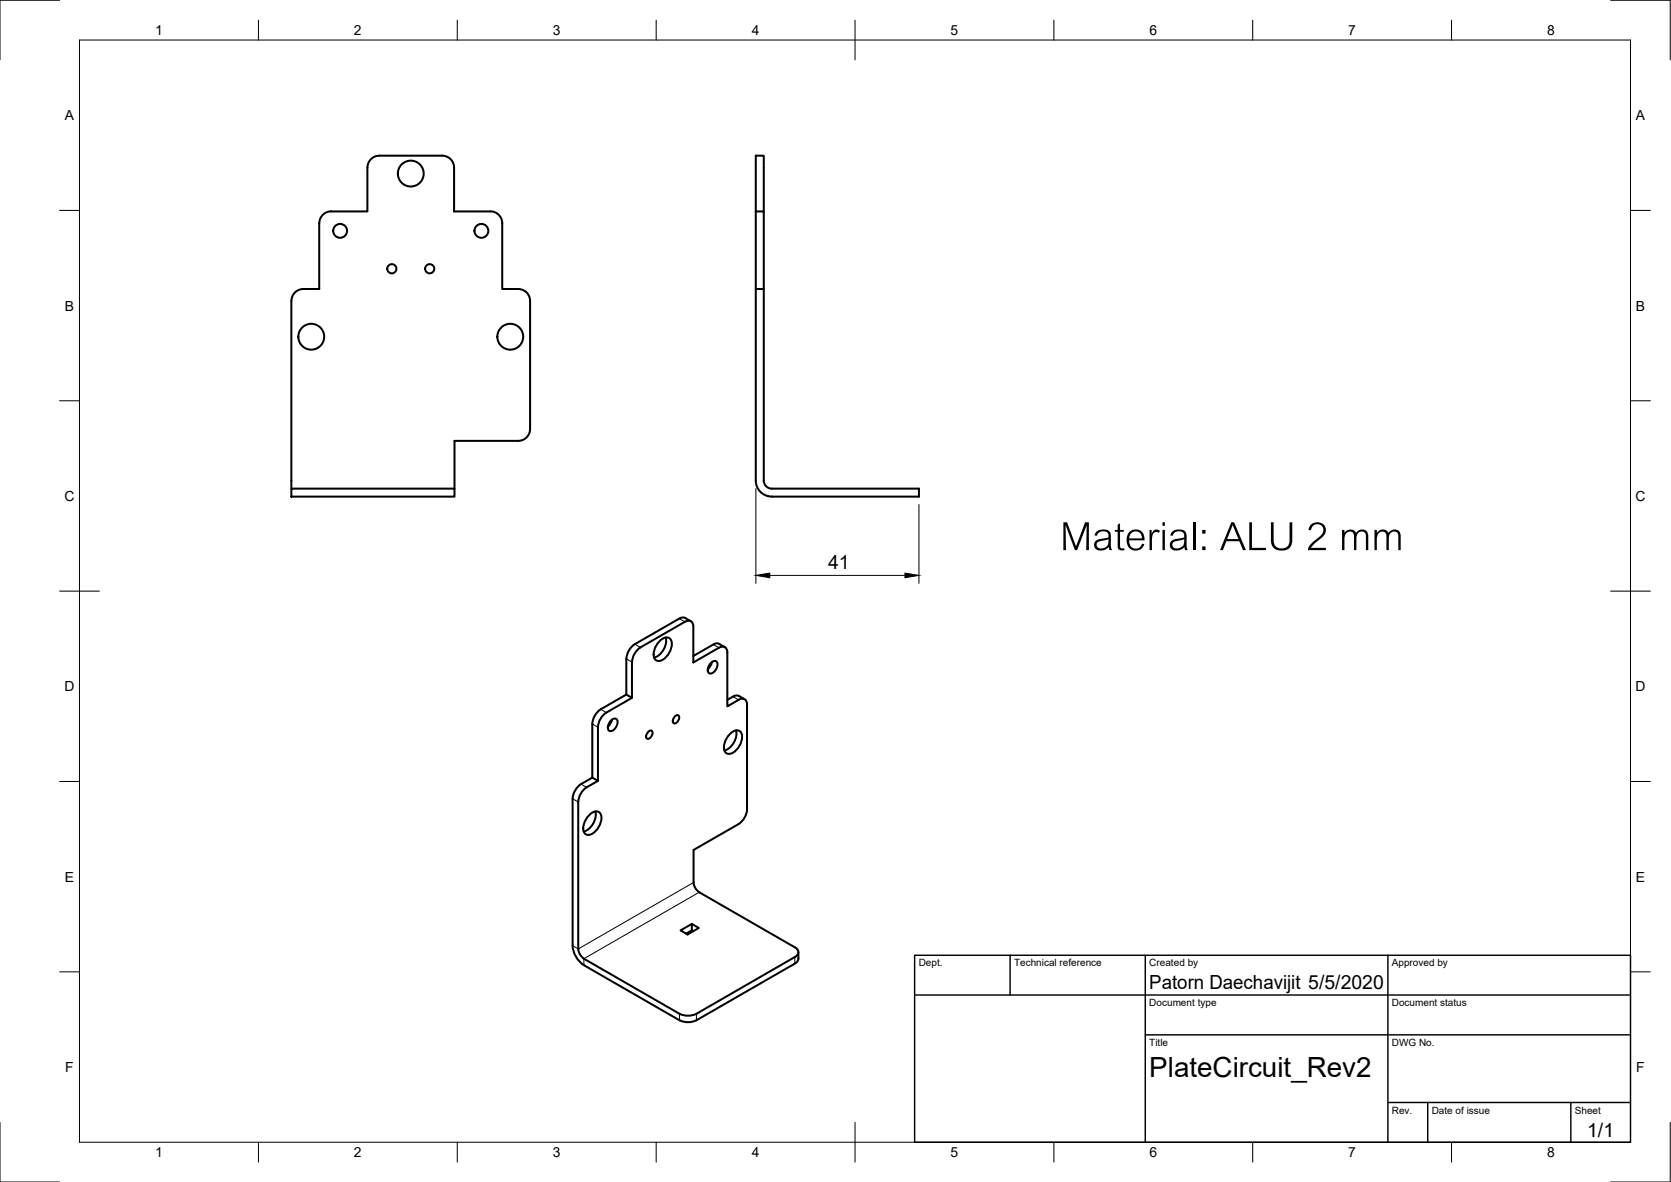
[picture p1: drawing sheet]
<svg xmlns="http://www.w3.org/2000/svg" width="420mm" height="297mm" viewBox="0 0 420 297" stroke-linecap="round" stroke-linejoin="round" font-family="sans-serif">
<!-- layer: Visible -->
<g fill="none" stroke="#000" stroke-width=".51">
<path d="M111.2 39.1h-15.8a2.99 2.99 0 0 0-3 3M111.2 39.1a2.99 2.99 0 0 1 3 3v11h9.1a2.99 2.99 0 0 1 3 3v16.5h4a2.99 2.99 0 0 1 3 3v32.2a2.99 2.99 0 0 1-3 3h-16v12M92.4 42.1v11h-9.1a3 3 0 0 0-3 3v16.5h-4a2.99 2.99 0 0 0-3 3M190 53.1h2v19.5M192 53.1v-14h-2v81.7a4 4 0 0 0 4 4h37.1v-2h-37.1a2 2 0 0 1-2-2v-48.2h-2M73.3 75.6v47.2M73.3 122.8h41v2h-41zM173.7 156.1l-1.4-.8a1.52 1.52 0 0 0-1.5 .2l-11.7 6.7-1.1 1.5-.5 1.8M152.5 179.1l-1.3 1.3-.8 1.7-.1 14.1-1.4-.8M157.5 165.6v8.9l-6.4 3.7-1 .8-.7 1.1-.5 1.8v13.5l-2.8 1.6-.9 .8-1 1.7-.2 1.2M157.5 174.5l1.4 .9-6.4 3.7M158.9 175.4v-9l.2-1.2 .6-1.2 1.4-1.3 11.1-6.4a1.29 1.29 0 0 1 1.5-.2 1.29 1.29 0 0 1 .6 1.4v9l6.5-3.7a1.29 1.29 0 0 1 1.5-.2 1.29 1.29 0 0 1 .6 1.4v13.5l2.8-1.6"/>
<path d="M165.6 161.3a2.11 2.11 0 0 1 2.8-.8 3.8 3.8 0 0 1-1.2 4.9 1.53 1.53 0 0 1-1.5 .7 1.53 1.53 0 0 1-1.3-1.1 4.7 4.7 0 0 1 1.2-3.7zM167.4 160.2a4.6 4.6 0 0 1-2.9 5.1M178.8 166.6a.9 .9 0 0 1 1.6 0 2.27 2.27 0 0 1-1.9 2.7 1.51 1.51 0 0 1 0-2.4zM179 166.4l-.5 1.2-.5 .6M179.3 162l-5 2.9M179.4 162a1.49 1.49 0 0 1 1.5-.2l1.4 .8M185.7 175.9a1.29 1.29 0 0 1 1.5-.2 1.29 1.29 0 0 1 .6 1.4v26.3l-.2 1.2-.6 1.2-1.3 1.3M187.2 175.7l-1.4-.8a1.49 1.49 0 0 0-1.5 .2l-1.4 .8M150.3 196.2l-3.3 2-.8 1-.7 1.7-.1 37.6M153.7 181a.9 .9 0 0 1 1.5 0 2.27 2.27 0 0 1-1.9 2.7 1.51 1.51 0 0 1 0-2.3zM153.9 180.8l-.3 .8-.8 1M163 183.9l.3-.2 .5-.1a1.33 1.33 0 0 1-1.1 2 1.15 1.15 0 0 1 .3-1.7z"/>
<path d="M169.7 180.1l.3-.3h.6a1.33 1.33 0 0 1-1.2 2 1.15 1.15 0 0 1 .3-1.7zM183.3 184.7a2.11 2.11 0 0 1 2.8-.9 3.8 3.8 0 0 1-1.3 5 1.53 1.53 0 0 1-1.5 .7 1.53 1.53 0 0 1-1.2-1.1 4.7 4.7 0 0 1 1.2-3.7zM185.1 183.5a4.6 4.6 0 0 1-3 5.1M144 200.7v36.9M147.9 205.1a2.11 2.11 0 0 1 2.8-.9 3.8 3.8 0 0 1-1.2 4.9 1.53 1.53 0 0 1-1.5 .7 1.53 1.53 0 0 1-1.3-1 4.7 4.7 0 0 1 1.2-3.7zM149.7 203.9a4.6 4.6 0 0 1-2.9 5.1M185.7 207.1l-11.3 6.5v8.2M144 237.6a6.3 6.3 0 0 0 2.8 4.9M145.4 238.4l.4 1.4 1 1.1M171.1 233.8l2.8-1.6 1.8 1-2.8 1.6zM173.9 232.2v1.6l.4 .2M173.9 233.8l-1.4 .8"/>
<path d="M174.4 221.8l.4 1.4 1 1 24.1 13.9M199.9 238.1a1.29 1.29 0 0 1 .8 1.2 1.29 1.29 0 0 1-.8 1.2M200.7 239.3v1.6a1.49 1.49 0 0 1-.8 1.2M199.9 240.5l-24.8 14.3-1.8 .4h-1.3l-1.1-.4-24.1-13.9M199.9 242.2l-24.8 14.2-1.8 .5-1.3-.1-1.1-.4-24.1-13.8"/>
<circle cx="85.5" cy="58" r="1.75"/>
<circle cx="103.3" cy="43.6" r="3.2"/>
<circle cx="121" cy="58" r="1.75"/>
<circle cx="98.5" cy="67.5" r="1.15"/>
<circle cx="108" cy="67.5" r="1.15"/>
<circle cx="78.3" cy="84.6" r="3.2"/>
<circle cx="128.3" cy="84.6" r="3.2"/>
</g>
<!-- layer: Visible Narrow -->
<g fill="none" stroke="#000" stroke-width=".25">
<path d="M170.8 155.5l1.4 .8M151 178.3l1.5 .8M157.5 165.6l1.4 .8M159.6 161.9l1.4 .8M179.3 162l1.5 .8M184.3 175.1l1.4 .8M146.1 197l1.4 .9M148.9 181.9l1.4 .8M144 200.7l1.4 .8M174.4 221.8l-29 16.7-1.4-.9M175.8 224.2l-29 16.7v1.7M170.9 254.8v1.6"/>
<path d="M175.1 254.8v1.6M199.9 240.5v1.7"/>
</g>
<!-- layer: Border -->
<g fill="none" stroke="#000" stroke-width=".25">
<path d="M15 .1h-15v15M20 10.1h390v276.9h-390zM65 5.1v5M115 5.1v5M165 5.1v5M215 5.1v10M265 5.1v5M315 5.1v5M365 5.1v5M405 .1h15v15M15 52.9h5M410 52.9h5"/>
<path d="M15 100.7h5M410 100.7h5M15 148.6h10M405 148.6h10M15 196.4h5M410 196.4h5M15 244.2h5M410 244.2h5M0 282.1v14.9h15M65 287v5M115 287v5M165 287v5"/>
<path d="M215 282.1v9.9M265 287v5M315 287v5M365 287v5M420 282.1v14.9h-15"/>
</g>
<!-- layer: TitleBlock -->
<path d="M230 240.1h180v46.9h-180zM230 250h180M254 240.1v9.9M288 240.1v46.9M349 240.1v46.9M288 260.1h122M349 277.1h61M359 277.1v9.9M395 277.1v9.9" fill="none" stroke="#000" stroke-width=".36"/>
<!-- layer: Dimensions -->
<path d="M190.1 122.8v23.8M231.1 126.8v19.8M193.5 144.6h34" fill="none" stroke="#000" stroke-width=".25"/>
<path d="M190.1 144.6l3.4-.6v1.2zM227.5 144l3.6 .6-3.6 .6z" fill="#000" stroke="#000" stroke-width=".25"/>
<text font-size="14.9" x="266.5" y="138.2">Material: ALU 2 mm</text>
<text font-size="7" x="289" y="270.6">PlateCircuit_Rev2</text>
<g font-size="4.9">
<text x="208.2" y="143.1">41</text>
<text x="289" y="248.5">Patorn Daechavijit 5/5/2020</text>
<text x="399.1" y="285.7">1/1</text>
</g>
<g font-size="3.5">
<text x="39" y="8.8">1</text>
<text x="89" y="8.8">2</text>
<text x="139" y="8.8">3</text>
<text x="189" y="8.8">4</text>
<text x="239" y="8.8">5</text>
<text x="289" y="8.8">6</text>
<text x="339" y="8.8">7</text>
<text x="389" y="8.8">8</text>
<text x="16.3" y="30.2">A</text>
<text x="411.3" y="30.2">A</text>
<text x="16.3" y="78">B</text>
<text x="411.3" y="78">B</text>
<text x="16.2" y="125.9">C</text>
<text x="411.2" y="125.9">C</text>
<text x="16.2" y="173.7">D</text>
<text x="411.2" y="173.7">D</text>
<text x="16.3" y="221.6">E</text>
<text x="411.3" y="221.6">E</text>
<text x="16.4" y="269.4">F</text>
<text x="411.4" y="269.4">F</text>
<text x="39" y="290.8">1</text>
<text x="89" y="290.8">2</text>
<text x="139" y="290.8">3</text>
<text x="189" y="290.8">4</text>
<text x="239" y="290.8">5</text>
<text x="289" y="290.8">6</text>
<text x="339" y="290.8">7</text>
<text x="389" y="290.8">8</text>
</g>
<g font-size="2.5">
<text x="231" y="242.9">Dept.</text>
<text x="255" y="242.9">Technical reference</text>
<text x="289" y="242.9">Created by</text>
<text x="350" y="242.9">Approved by</text>
<text x="289" y="252.8">Document type</text>
<text x="350" y="252.8">Document status</text>
<text x="289" y="262.9">Title</text>
<text x="350" y="262.9">DWG No.</text>
<text x="350" y="279.9">Rev.</text>
<text x="360" y="279.9">Date of issue</text>
<text x="396" y="279.9">Sheet</text>
</g>
</svg>
